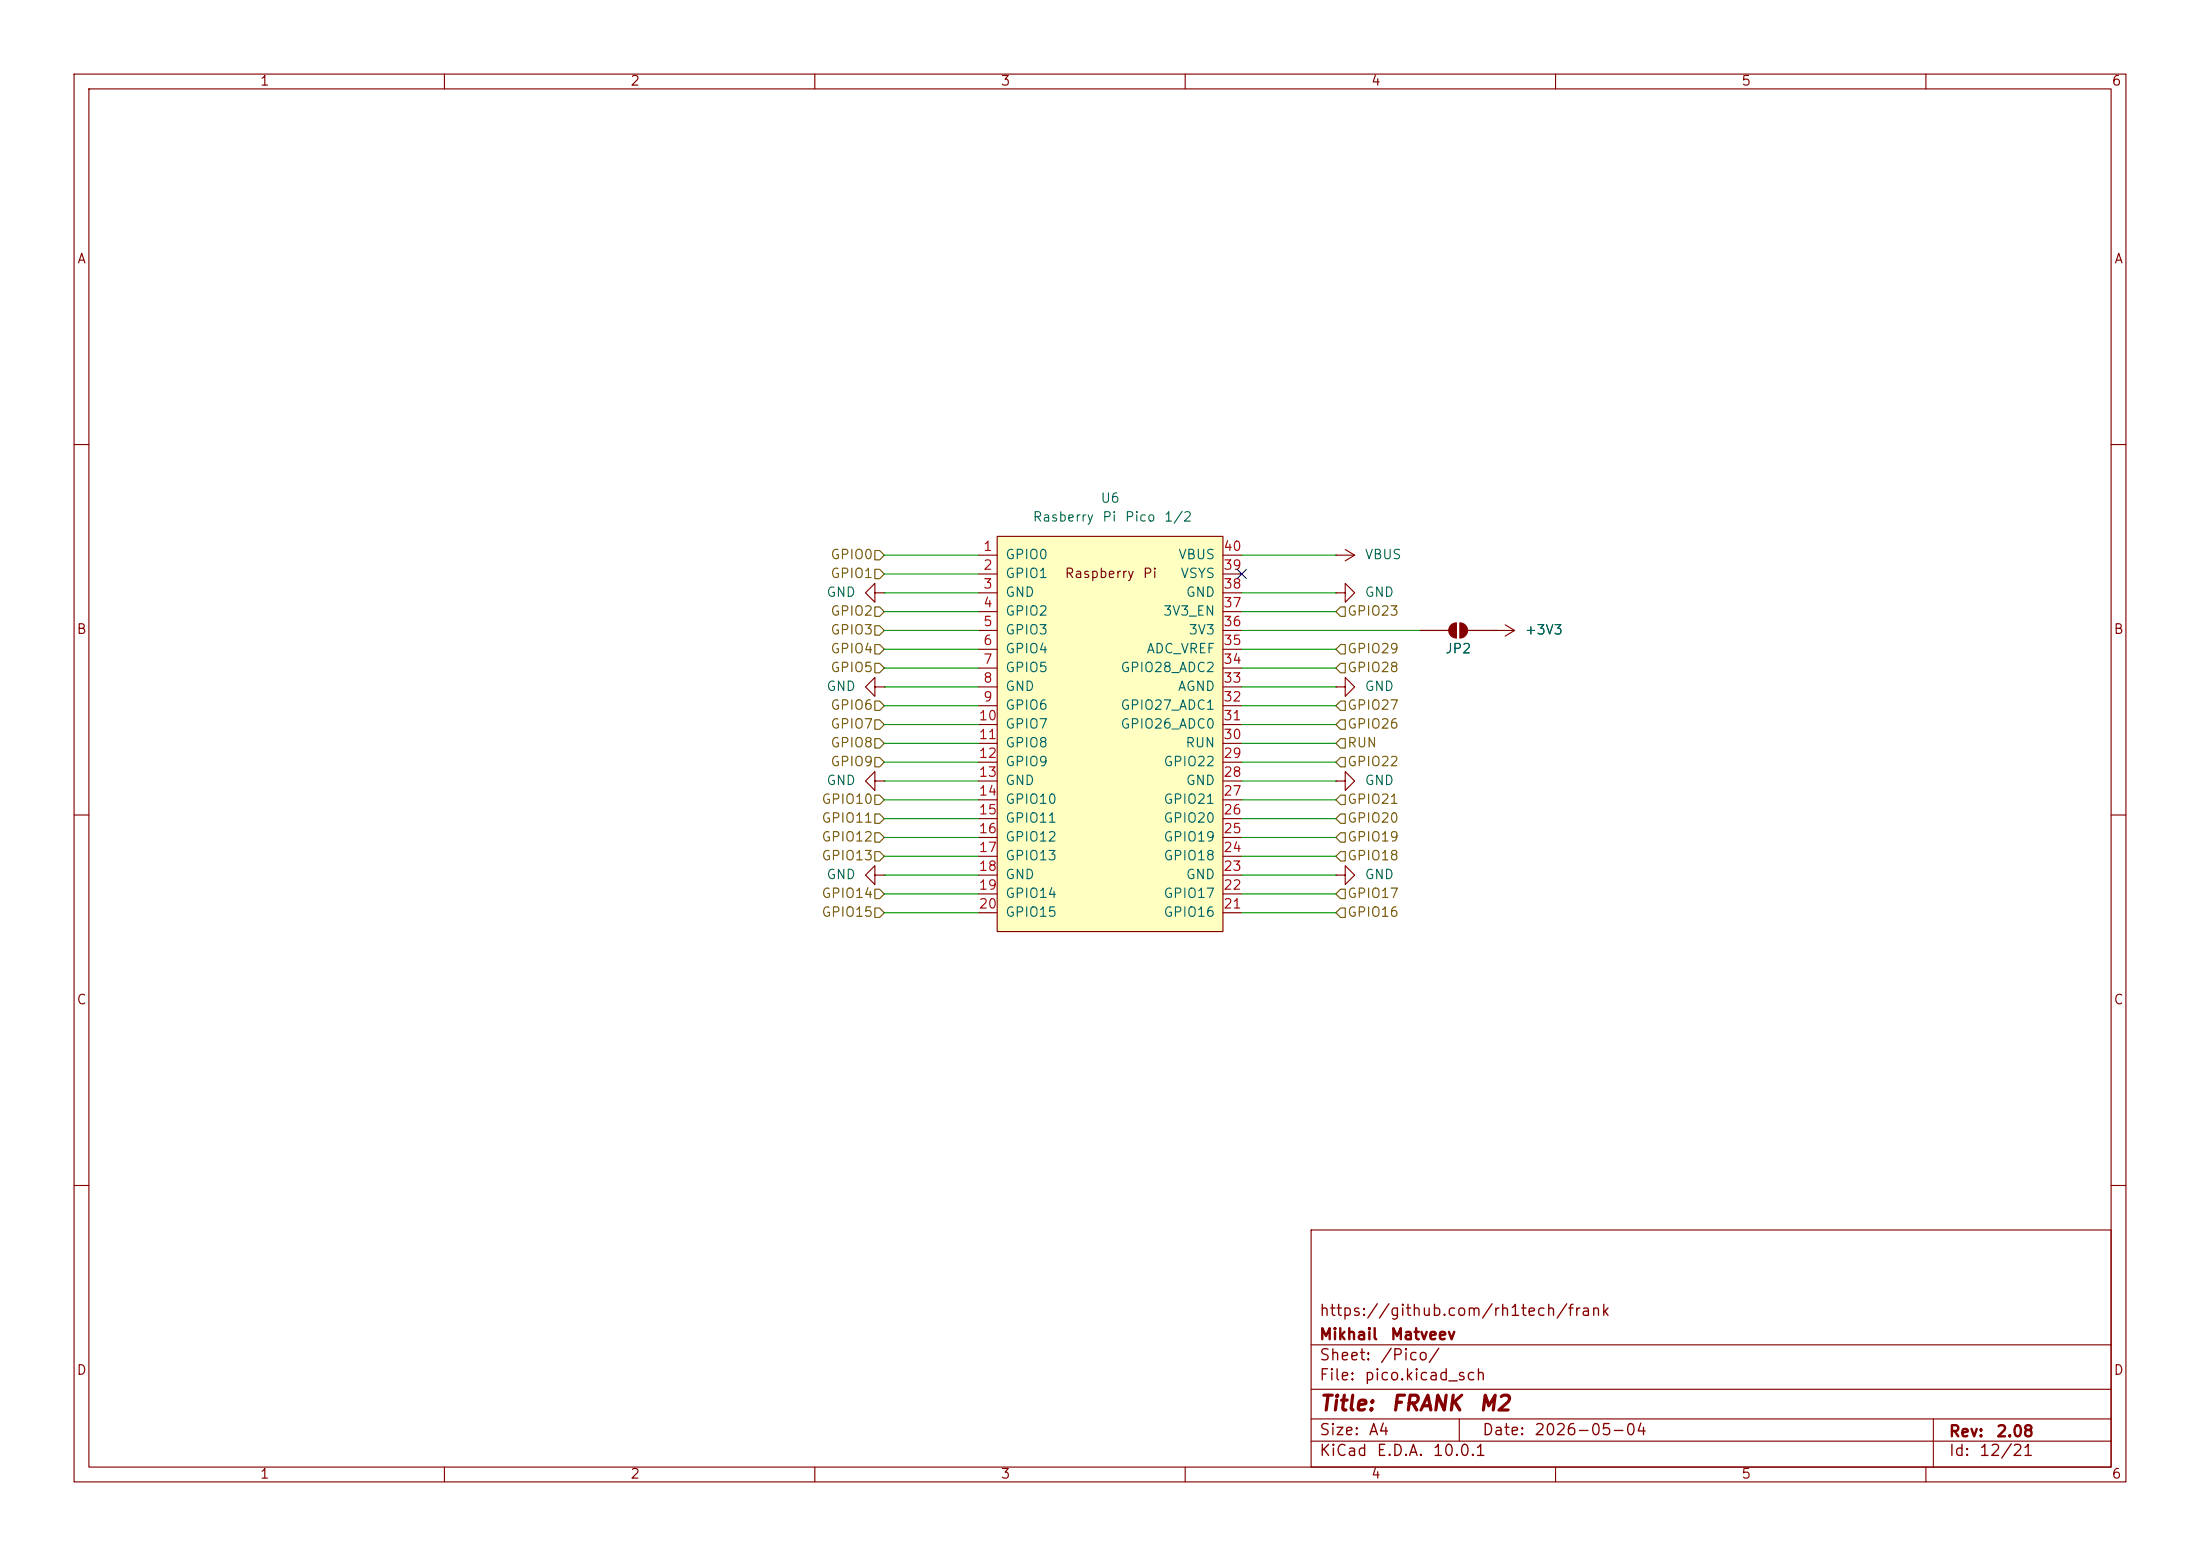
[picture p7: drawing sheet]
(kicad_sch
 (version 20260306)
 (generator "eeschema")
 (generator_version "10.0")
 (paper "A4")
 (title_block
  (title "${NAME} ${MODEL}")
  (date "${DATE}")
  (rev "${VERSION}")
  (company "Mikhail Matveev")
  (comment 1 "https://github.com/rh1tech/frank"))
 (lib_symbols
  (symbol "FRANK:Pico"
   (pin_names
    (offset 1.016)) (exclude_from_sim no) (in_bom yes) (on_board yes)
   (in_pos_files yes)
   (duplicate_pin_numbers_are_jumpers no)
   (property "Reference" "RP1" (at 0 31.75 0) (show_name no) (do_not_autoplace no) (effects (font (size 1.27 1.27))))
   (property "Value" "Pico 2" (at 0 29.21 0) (show_name no) (do_not_autoplace no) (effects (font (size 1.27 1.27))))
   (property "Footprint" "FRANK:RaspberryPi_Pico" (at 0 0 90) (show_name no) (do_not_autoplace no) (hide yes) (effects (font (size 1.27 1.27))))
   (property "Datasheet" "" (at 0 0 0) (show_name no) (do_not_autoplace no) (hide yes) (effects (font (size 1.27 1.27))))
   (property "Description" "" (at 0 0 0) (show_name no) (do_not_autoplace no) (hide yes) (effects (font (size 1.27 1.27))))
   (symbol "Pico_0_0"
    (text "Raspberry Pi" (at 0 21.59 0) (effects (font (size 1.27 1.27)))))
   (symbol "Pico_0_1"
    (rectangle (start -15.24 26.67) (end 15.24 -26.67) (stroke (width 0) (type solid)) (fill (type background))))
   (symbol "Pico_1_1"
    (pin bidirectional line (at -17.78 24.13 0) (length 2.54) (name "GPIO0" (effects (font (size 1.27 1.27)))) (number "1" (effects (font (size 1.27 1.27)))))
    (pin bidirectional line (at -17.78 21.59 0) (length 2.54) (name "GPIO1" (effects (font (size 1.27 1.27)))) (number "2" (effects (font (size 1.27 1.27)))))
    (pin power_in line (at -17.78 19.05 0) (length 2.54) (name "GND" (effects (font (size 1.27 1.27)))) (number "3" (effects (font (size 1.27 1.27)))))
    (pin bidirectional line (at -17.78 16.51 0) (length 2.54) (name "GPIO2" (effects (font (size 1.27 1.27)))) (number "4" (effects (font (size 1.27 1.27)))))
    (pin bidirectional line (at -17.78 13.97 0) (length 2.54) (name "GPIO3" (effects (font (size 1.27 1.27)))) (number "5" (effects (font (size 1.27 1.27)))))
    (pin bidirectional line (at -17.78 11.43 0) (length 2.54) (name "GPIO4" (effects (font (size 1.27 1.27)))) (number "6" (effects (font (size 1.27 1.27)))))
    (pin bidirectional line (at -17.78 8.89 0) (length 2.54) (name "GPIO5" (effects (font (size 1.27 1.27)))) (number "7" (effects (font (size 1.27 1.27)))))
    (pin power_in line (at -17.78 6.35 0) (length 2.54) (name "GND" (effects (font (size 1.27 1.27)))) (number "8" (effects (font (size 1.27 1.27)))))
    (pin bidirectional line (at -17.78 3.81 0) (length 2.54) (name "GPIO6" (effects (font (size 1.27 1.27)))) (number "9" (effects (font (size 1.27 1.27)))))
    (pin bidirectional line (at -17.78 1.27 0) (length 2.54) (name "GPIO7" (effects (font (size 1.27 1.27)))) (number "10" (effects (font (size 1.27 1.27)))))
    (pin bidirectional line (at -17.78 -1.27 0) (length 2.54) (name "GPIO8" (effects (font (size 1.27 1.27)))) (number "11" (effects (font (size 1.27 1.27)))))
    (pin bidirectional line (at -17.78 -3.81 0) (length 2.54) (name "GPIO9" (effects (font (size 1.27 1.27)))) (number "12" (effects (font (size 1.27 1.27)))))
    (pin power_in line (at -17.78 -6.35 0) (length 2.54) (name "GND" (effects (font (size 1.27 1.27)))) (number "13" (effects (font (size 1.27 1.27)))))
    (pin bidirectional line (at -17.78 -8.89 0) (length 2.54) (name "GPIO10" (effects (font (size 1.27 1.27)))) (number "14" (effects (font (size 1.27 1.27)))))
    (pin bidirectional line (at -17.78 -11.43 0) (length 2.54) (name "GPIO11" (effects (font (size 1.27 1.27)))) (number "15" (effects (font (size 1.27 1.27)))))
    (pin bidirectional line (at -17.78 -13.97 0) (length 2.54) (name "GPIO12" (effects (font (size 1.27 1.27)))) (number "16" (effects (font (size 1.27 1.27)))))
    (pin bidirectional line (at -17.78 -16.51 0) (length 2.54) (name "GPIO13" (effects (font (size 1.27 1.27)))) (number "17" (effects (font (size 1.27 1.27)))))
    (pin power_in line (at -17.78 -19.05 0) (length 2.54) (name "GND" (effects (font (size 1.27 1.27)))) (number "18" (effects (font (size 1.27 1.27)))))
    (pin bidirectional line (at -17.78 -21.59 0) (length 2.54) (name "GPIO14" (effects (font (size 1.27 1.27)))) (number "19" (effects (font (size 1.27 1.27)))))
    (pin bidirectional line (at -17.78 -24.13 0) (length 2.54) (name "GPIO15" (effects (font (size 1.27 1.27)))) (number "20" (effects (font (size 1.27 1.27)))))
    (pin bidirectional line (at 17.78 -24.13 180) (length 2.54) (name "GPIO16" (effects (font (size 1.27 1.27)))) (number "21" (effects (font (size 1.27 1.27)))))
    (pin bidirectional line (at 17.78 -21.59 180) (length 2.54) (name "GPIO17" (effects (font (size 1.27 1.27)))) (number "22" (effects (font (size 1.27 1.27)))))
    (pin power_in line (at 17.78 -19.05 180) (length 2.54) (name "GND" (effects (font (size 1.27 1.27)))) (number "23" (effects (font (size 1.27 1.27)))))
    (pin bidirectional line (at 17.78 -16.51 180) (length 2.54) (name "GPIO18" (effects (font (size 1.27 1.27)))) (number "24" (effects (font (size 1.27 1.27)))))
    (pin bidirectional line (at 17.78 -13.97 180) (length 2.54) (name "GPIO19" (effects (font (size 1.27 1.27)))) (number "25" (effects (font (size 1.27 1.27)))))
    (pin bidirectional line (at 17.78 -11.43 180) (length 2.54) (name "GPIO20" (effects (font (size 1.27 1.27)))) (number "26" (effects (font (size 1.27 1.27)))))
    (pin bidirectional line (at 17.78 -8.89 180) (length 2.54) (name "GPIO21" (effects (font (size 1.27 1.27)))) (number "27" (effects (font (size 1.27 1.27)))))
    (pin power_in line (at 17.78 -6.35 180) (length 2.54) (name "GND" (effects (font (size 1.27 1.27)))) (number "28" (effects (font (size 1.27 1.27)))))
    (pin bidirectional line (at 17.78 -3.81 180) (length 2.54) (name "GPIO22" (effects (font (size 1.27 1.27)))) (number "29" (effects (font (size 1.27 1.27)))))
    (pin input line (at 17.78 -1.27 180) (length 2.54) (name "RUN" (effects (font (size 1.27 1.27)))) (number "30" (effects (font (size 1.27 1.27)))))
    (pin bidirectional line (at 17.78 1.27 180) (length 2.54) (name "GPIO26_ADC0" (effects (font (size 1.27 1.27)))) (number "31" (effects (font (size 1.27 1.27)))))
    (pin bidirectional line (at 17.78 3.81 180) (length 2.54) (name "GPIO27_ADC1" (effects (font (size 1.27 1.27)))) (number "32" (effects (font (size 1.27 1.27)))))
    (pin power_in line (at 17.78 6.35 180) (length 2.54) (name "AGND" (effects (font (size 1.27 1.27)))) (number "33" (effects (font (size 1.27 1.27)))))
    (pin bidirectional line (at 17.78 8.89 180) (length 2.54) (name "GPIO28_ADC2" (effects (font (size 1.27 1.27)))) (number "34" (effects (font (size 1.27 1.27)))))
    (pin unspecified line (at 17.78 11.43 180) (length 2.54) (name "ADC_VREF" (effects (font (size 1.27 1.27)))) (number "35" (effects (font (size 1.27 1.27)))))
    (pin output line (at 17.78 13.97 180) (length 2.54) (name "3V3" (effects (font (size 1.27 1.27)))) (number "36" (effects (font (size 1.27 1.27)))))
    (pin input line (at 17.78 16.51 180) (length 2.54) (name "3V3_EN" (effects (font (size 1.27 1.27)))) (number "37" (effects (font (size 1.27 1.27)))))
    (pin bidirectional line (at 17.78 19.05 180) (length 2.54) (name "GND" (effects (font (size 1.27 1.27)))) (number "38" (effects (font (size 1.27 1.27)))))
    (pin input line (at 17.78 21.59 180) (length 2.54) (name "VSYS" (effects (font (size 1.27 1.27)))) (number "39" (effects (font (size 1.27 1.27)))))
    (pin output line (at 17.78 24.13 180) (length 2.54) (name "VBUS" (effects (font (size 1.27 1.27)))) (number "40" (effects (font (size 1.27 1.27))))))
   (embedded_fonts no))
  (symbol "FRANK:SolderJumper_2_Open"
   (pin_numbers (hide yes))
   (pin_names
    (offset 0) (hide yes)) (exclude_from_sim no) (in_bom no) (on_board yes)
   (in_pos_files yes)
   (duplicate_pin_numbers_are_jumpers no)
   (property "Reference" "JP" (at 0 2.032 0) (show_name no) (do_not_autoplace no) (effects (font (size 1.27 1.27))))
   (property "Value" "SolderJumper_2_Open" (at 0 -2.54 0) (show_name no) (do_not_autoplace no) (effects (font (size 1.27 1.27))))
   (property "Footprint" "" (at 0 0 0) (show_name no) (do_not_autoplace no) (hide yes) (effects (font (size 1.27 1.27))))
   (property "Datasheet" "" (at 0 -7.62 0) (show_name no) (do_not_autoplace no) (hide yes) (effects (font (size 1.27 1.27))))
   (property "Description" "Solder Jumper, 2-pole, open" (at 0 -5.08 0) (show_name no) (do_not_autoplace no) (hide yes) (effects (font (size 1.27 1.27))))
   (symbol "SolderJumper_2_Open_0_1"
    (polyline (pts (xy -0.254 1.016) (xy -0.254 -1.016)) (stroke (width 0.1524) (type default)) (fill (type none)))
    (arc (start -0.254 -1.016) (mid -1.2656 0) (end -0.254 1.016) (stroke (width 0.1524) (type default)) (fill (type outline)))
    (arc (start 0.254 1.016) (mid 1.2656 0) (end 0.254 -1.016) (stroke (width 0.1524) (type default)) (fill (type outline)))
    (polyline (pts (xy 0.254 1.016) (xy 0.254 -1.016)) (stroke (width 0.1524) (type default)) (fill (type none))))
   (symbol "SolderJumper_2_Open_1_1"
    (pin passive line (at -5.08 0 0) (length 3.81) (name "A" (effects (font (size 1.27 1.27)))) (number "1" (effects (font (size 1.27 1.27)))))
    (pin passive line (at 5.08 0 180) (length 3.81) (name "B" (effects (font (size 1.27 1.27)))) (number "2" (effects (font (size 1.27 1.27))))))
   (embedded_fonts no))
  (symbol "power:+3V3"
   (power global)
   (pin_numbers (hide yes))
   (pin_names
    (offset 0) (hide yes)) (exclude_from_sim no) (in_bom yes) (on_board yes)
   (in_pos_files yes)
   (duplicate_pin_numbers_are_jumpers no)
   (property "Reference" "#PWR" (at 0 -3.81 0) (show_name no) (do_not_autoplace no) (hide yes) (effects (font (size 1.27 1.27))))
   (property "Value" "+3V3" (at 0 3.556 0) (show_name no) (do_not_autoplace no) (effects (font (size 1.27 1.27))))
   (property "Footprint" "" (at 0 0 0) (show_name no) (do_not_autoplace no) (hide yes) (effects (font (size 1.27 1.27))))
   (property "Datasheet" "" (at 0 0 0) (show_name no) (do_not_autoplace no) (hide yes) (effects (font (size 1.27 1.27))))
   (property "Description" "Power symbol creates a global label with name \"+3V3\"" (at 0 0 0) (show_name no) (do_not_autoplace no) (hide yes) (effects (font (size 1.27 1.27))))
   (symbol "+3V3_0_1"
    (polyline (pts (xy -0.762 1.27) (xy 0 2.54)) (stroke (width 0) (type default)) (fill (type none)))
    (polyline (pts (xy 0 2.54) (xy 0.762 1.27)) (stroke (width 0) (type default)) (fill (type none)))
    (polyline (pts (xy 0 0) (xy 0 2.54)) (stroke (width 0) (type default)) (fill (type none))))
   (symbol "+3V3_1_1"
    (pin power_in line (at 0 0 90) (length 0) (name "" (effects (font (size 1.27 1.27)))) (number "1" (effects (font (size 1.27 1.27))))))
   (embedded_fonts no))
  (symbol "power:GND"
   (power global)
   (pin_numbers (hide yes))
   (pin_names
    (offset 0) (hide yes)) (exclude_from_sim no) (in_bom yes) (on_board yes)
   (in_pos_files yes)
   (duplicate_pin_numbers_are_jumpers no)
   (property "Reference" "#PWR" (at 0 -6.35 0) (show_name no) (do_not_autoplace no) (hide yes) (effects (font (size 1.27 1.27))))
   (property "Value" "GND" (at 0 -3.81 0) (show_name no) (do_not_autoplace no) (effects (font (size 1.27 1.27))))
   (property "Footprint" "" (at 0 0 0) (show_name no) (do_not_autoplace no) (hide yes) (effects (font (size 1.27 1.27))))
   (property "Datasheet" "" (at 0 0 0) (show_name no) (do_not_autoplace no) (hide yes) (effects (font (size 1.27 1.27))))
   (property "Description" "Power symbol creates a global label with name \"GND\" , ground" (at 0 0 0) (show_name no) (do_not_autoplace no) (hide yes) (effects (font (size 1.27 1.27))))
   (symbol "GND_0_1"
    (polyline (pts (xy 0 0) (xy 0 -1.27) (xy 1.27 -1.27) (xy 0 -2.54) (xy -1.27 -1.27) (xy 0 -1.27)) (stroke (width 0) (type default)) (fill (type none))))
   (symbol "GND_1_1"
    (pin power_in line (at 0 0 270) (length 0) (name "" (effects (font (size 1.27 1.27)))) (number "1" (effects (font (size 1.27 1.27))))))
   (embedded_fonts no))
  (symbol "power:VBUS"
   (power global)
   (pin_numbers (hide yes))
   (pin_names
    (offset 0) (hide yes)) (exclude_from_sim no) (in_bom yes) (on_board yes)
   (in_pos_files yes)
   (duplicate_pin_numbers_are_jumpers no)
   (property "Reference" "#PWR" (at 0 -3.81 0) (show_name no) (do_not_autoplace no) (hide yes) (effects (font (size 1.27 1.27))))
   (property "Value" "VBUS" (at 0 3.556 0) (show_name no) (do_not_autoplace no) (effects (font (size 1.27 1.27))))
   (property "Footprint" "" (at 0 0 0) (show_name no) (do_not_autoplace no) (hide yes) (effects (font (size 1.27 1.27))))
   (property "Datasheet" "" (at 0 0 0) (show_name no) (do_not_autoplace no) (hide yes) (effects (font (size 1.27 1.27))))
   (property "Description" "Power symbol creates a global label with name \"VBUS\"" (at 0 0 0) (show_name no) (do_not_autoplace no) (hide yes) (effects (font (size 1.27 1.27))))
   (symbol "VBUS_0_1"
    (polyline (pts (xy -0.762 1.27) (xy 0 2.54)) (stroke (width 0) (type default)) (fill (type none)))
    (polyline (pts (xy 0 2.54) (xy 0.762 1.27)) (stroke (width 0) (type default)) (fill (type none)))
    (polyline (pts (xy 0 0) (xy 0 2.54)) (stroke (width 0) (type default)) (fill (type none))))
   (symbol "VBUS_1_1"
    (pin power_in line (at 0 0 90) (length 0) (name "" (effects (font (size 1.27 1.27)))) (number "1" (effects (font (size 1.27 1.27))))))
   (embedded_fonts no)))
 (no_connect
  (at 167.64 77.47))
 (wire
  (pts (xy 167.64 95.25) (xy 180.34 95.25))
  (stroke (width 0) (type default)))
 (wire
  (pts (xy 167.64 120.65) (xy 180.34 120.65))
  (stroke (width 0) (type default)))
 (wire
  (pts (xy 167.64 123.19) (xy 180.34 123.19))
  (stroke (width 0) (type default)))
 (wire
  (pts (xy 119.38 95.25) (xy 132.08 95.25))
  (stroke (width 0) (type default)))
 (wire
  (pts (xy 119.38 87.63) (xy 132.08 87.63))
  (stroke (width 0) (type default)))
 (wire
  (pts (xy 167.64 87.63) (xy 180.34 87.63))
  (stroke (width 0) (type default)))
 (wire
  (pts (xy 167.64 110.49) (xy 180.34 110.49))
  (stroke (width 0) (type default)))
 (wire
  (pts (xy 119.38 120.65) (xy 132.08 120.65))
  (stroke (width 0) (type default)))
 (wire
  (pts (xy 119.38 92.71) (xy 132.08 92.71))
  (stroke (width 0) (type default)))
 (wire
  (pts (xy 167.64 82.55) (xy 180.34 82.55))
  (stroke (width 0) (type default)))
 (wire
  (pts (xy 167.64 105.41) (xy 180.34 105.41))
  (stroke (width 0) (type default)))
 (wire
  (pts (xy 167.64 85.09) (xy 191.77 85.09))
  (stroke (width 0) (type default)))
 (wire
  (pts (xy 167.64 74.93) (xy 180.34 74.93))
  (stroke (width 0) (type default)))
 (wire
  (pts (xy 119.38 110.49) (xy 132.08 110.49))
  (stroke (width 0) (type default)))
 (wire
  (pts (xy 119.38 113.03) (xy 132.08 113.03))
  (stroke (width 0) (type default)))
 (wire
  (pts (xy 119.38 102.87) (xy 132.08 102.87))
  (stroke (width 0) (type default)))
 (wire
  (pts (xy 167.64 92.71) (xy 180.34 92.71))
  (stroke (width 0) (type default)))
 (wire
  (pts (xy 167.64 97.79) (xy 180.34 97.79))
  (stroke (width 0) (type default)))
 (wire
  (pts (xy 167.64 80.01) (xy 180.34 80.01))
  (stroke (width 0) (type default)))
 (wire
  (pts (xy 119.38 118.11) (xy 132.08 118.11))
  (stroke (width 0) (type default)))
 (wire
  (pts (xy 119.38 74.93) (xy 132.08 74.93))
  (stroke (width 0) (type default)))
 (wire
  (pts (xy 119.38 115.57) (xy 132.08 115.57))
  (stroke (width 0) (type default)))
 (wire
  (pts (xy 119.38 105.41) (xy 132.08 105.41))
  (stroke (width 0) (type default)))
 (wire
  (pts (xy 119.38 100.33) (xy 132.08 100.33))
  (stroke (width 0) (type default)))
 (wire
  (pts (xy 119.38 80.01) (xy 132.08 80.01))
  (stroke (width 0) (type default)))
 (wire
  (pts (xy 119.38 107.95) (xy 132.08 107.95))
  (stroke (width 0) (type default)))
 (wire
  (pts (xy 119.38 97.79) (xy 132.08 97.79))
  (stroke (width 0) (type default)))
 (wire
  (pts (xy 119.38 123.19) (xy 132.08 123.19))
  (stroke (width 0) (type default)))
 (wire
  (pts (xy 167.64 113.03) (xy 180.34 113.03))
  (stroke (width 0) (type default)))
 (wire
  (pts (xy 119.38 85.09) (xy 132.08 85.09))
  (stroke (width 0) (type default)))
 (wire
  (pts (xy 167.64 118.11) (xy 180.34 118.11))
  (stroke (width 0) (type default)))
 (wire
  (pts (xy 167.64 115.57) (xy 180.34 115.57))
  (stroke (width 0) (type default)))
 (wire
  (pts (xy 167.64 102.87) (xy 180.34 102.87))
  (stroke (width 0) (type default)))
 (wire
  (pts (xy 119.38 90.17) (xy 132.08 90.17))
  (stroke (width 0) (type default)))
 (wire
  (pts (xy 119.38 82.55) (xy 132.08 82.55))
  (stroke (width 0) (type default)))
 (wire
  (pts (xy 119.38 77.47) (xy 132.08 77.47))
  (stroke (width 0) (type default)))
 (wire
  (pts (xy 167.64 100.33) (xy 180.34 100.33))
  (stroke (width 0) (type default)))
 (wire
  (pts (xy 167.64 90.17) (xy 180.34 90.17))
  (stroke (width 0) (type default)))
 (wire
  (pts (xy 167.64 107.95) (xy 180.34 107.95))
  (stroke (width 0) (type default)))
 (hierarchical_label "GPIO19"
  (shape input)
  (at 180.34 113.03 0)
  (effects (font (size 1.27 1.27)) (justify left)))
 (hierarchical_label "GPIO22"
  (shape input)
  (at 180.34 102.87 0)
  (effects (font (size 1.27 1.27)) (justify left)))
 (hierarchical_label "GPIO8"
  (shape input)
  (at 119.38 100.33 180)
  (effects (font (size 1.27 1.27)) (justify right)))
 (hierarchical_label "GPIO14"
  (shape input)
  (at 119.38 120.65 180)
  (effects (font (size 1.27 1.27)) (justify right)))
 (hierarchical_label "GPIO16"
  (shape input)
  (at 180.34 123.19 0)
  (effects (font (size 1.27 1.27)) (justify left)))
 (hierarchical_label "GPIO2"
  (shape input)
  (at 119.38 82.55 180)
  (effects (font (size 1.27 1.27)) (justify right)))
 (hierarchical_label "GPIO13"
  (shape input)
  (at 119.38 115.57 180)
  (effects (font (size 1.27 1.27)) (justify right)))
 (hierarchical_label "GPIO29"
  (shape input)
  (at 180.34 87.63 0)
  (effects (font (size 1.27 1.27)) (justify left)))
 (hierarchical_label "GPIO28"
  (shape input)
  (at 180.34 90.17 0)
  (effects (font (size 1.27 1.27)) (justify left)))
 (hierarchical_label "GPIO26"
  (shape input)
  (at 180.34 97.79 0)
  (effects (font (size 1.27 1.27)) (justify left)))
 (hierarchical_label "GPIO17"
  (shape input)
  (at 180.34 120.65 0)
  (effects (font (size 1.27 1.27)) (justify left)))
 (hierarchical_label "GPIO12"
  (shape input)
  (at 119.38 113.03 180)
  (effects (font (size 1.27 1.27)) (justify right)))
 (hierarchical_label "GPIO10"
  (shape input)
  (at 119.38 107.95 180)
  (effects (font (size 1.27 1.27)) (justify right)))
 (hierarchical_label "GPIO1"
  (shape input)
  (at 119.38 77.47 180)
  (effects (font (size 1.27 1.27)) (justify right)))
 (hierarchical_label "GPIO4"
  (shape input)
  (at 119.38 87.63 180)
  (effects (font (size 1.27 1.27)) (justify right)))
 (hierarchical_label "GPIO21"
  (shape input)
  (at 180.34 107.95 0)
  (effects (font (size 1.27 1.27)) (justify left)))
 (hierarchical_label "GPIO11"
  (shape input)
  (at 119.38 110.49 180)
  (effects (font (size 1.27 1.27)) (justify right)))
 (hierarchical_label "GPIO6"
  (shape input)
  (at 119.38 95.25 180)
  (effects (font (size 1.27 1.27)) (justify right)))
 (hierarchical_label "GPIO27"
  (shape input)
  (at 180.34 95.25 0)
  (effects (font (size 1.27 1.27)) (justify left)))
 (hierarchical_label "GPIO0"
  (shape input)
  (at 119.38 74.93 180)
  (effects (font (size 1.27 1.27)) (justify right)))
 (hierarchical_label "GPIO3"
  (shape input)
  (at 119.38 85.09 180)
  (effects (font (size 1.27 1.27)) (justify right)))
 (hierarchical_label "GPIO7"
  (shape input)
  (at 119.38 97.79 180)
  (effects (font (size 1.27 1.27)) (justify right)))
 (hierarchical_label "GPIO23"
  (shape input)
  (at 180.34 82.55 0)
  (effects (font (size 1.27 1.27)) (justify left)))
 (hierarchical_label "GPIO20"
  (shape input)
  (at 180.34 110.49 0)
  (effects (font (size 1.27 1.27)) (justify left)))
 (hierarchical_label "GPIO9"
  (shape input)
  (at 119.38 102.87 180)
  (effects (font (size 1.27 1.27)) (justify right)))
 (hierarchical_label "GPIO5"
  (shape input)
  (at 119.38 90.17 180)
  (effects (font (size 1.27 1.27)) (justify right)))
 (hierarchical_label "RUN"
  (shape input)
  (at 180.34 100.33 0)
  (effects (font (size 1.27 1.27)) (justify left)))
 (hierarchical_label "GPIO15"
  (shape input)
  (at 119.38 123.19 180)
  (effects (font (size 1.27 1.27)) (justify right)))
 (hierarchical_label "GPIO18"
  (shape input)
  (at 180.34 115.57 0)
  (effects (font (size 1.27 1.27)) (justify left)))
 (symbol
  (lib_id "power:+3V3")
  (at 201.93 85.09 270)
  (unit 1)
  (body_style 1)
  (exclude_from_sim no)
  (in_bom yes)
  (on_board yes)
  (in_pos_files yes)
  (dnp no)
  (fields_autoplaced yes)
  (property "Reference" "#PWR070" (at 198.12 85.09 0) (hide yes) (show_name no) (do_not_autoplace no) (effects (font (size 1.27 1.27))))
  (property "Value" "+3V3" (at 205.74 85.0899 90) (show_name no) (do_not_autoplace no) (effects (font (size 1.27 1.27)) (justify left)))
  (property "Footprint" "" (at 201.93 85.09 0) (hide yes) (show_name no) (do_not_autoplace no) (effects (font (size 1.27 1.27))))
  (property "Datasheet" "" (at 201.93 85.09 0) (hide yes) (show_name no) (do_not_autoplace no) (effects (font (size 1.27 1.27))))
  (property "Description" "Power symbol creates a global label with name \"+3V3\"" (at 201.93 85.09 0) (hide yes) (show_name no) (do_not_autoplace no) (effects (font (size 1.27 1.27))))
  (pin "1")
  (instances (project "frank_m2" (path "" (reference "#PWR070") (unit 1)))))
 (symbol
  (lib_id "power:GND")
  (at 119.38 118.11 270)
  (unit 1)
  (body_style 1)
  (exclude_from_sim no)
  (in_bom yes)
  (on_board yes)
  (in_pos_files yes)
  (dnp no)
  (fields_autoplaced yes)
  (property "Reference" "#PWR064" (at 113.03 118.11 0) (hide yes) (show_name no) (do_not_autoplace no) (effects (font (size 1.27 1.27))))
  (property "Value" "GND" (at 115.57 118.1099 90) (show_name no) (do_not_autoplace no) (effects (font (size 1.27 1.27)) (justify right)))
  (property "Footprint" "" (at 119.38 118.11 0) (hide yes) (show_name no) (do_not_autoplace no) (effects (font (size 1.27 1.27))))
  (property "Datasheet" "" (at 119.38 118.11 0) (hide yes) (show_name no) (do_not_autoplace no) (effects (font (size 1.27 1.27))))
  (property "Description" "Power symbol creates a global label with name \"GND\" , ground" (at 119.38 118.11 0) (hide yes) (show_name no) (do_not_autoplace no) (effects (font (size 1.27 1.27))))
  (pin "1")
  (instances (project "38NJU24" (path "" (reference "#PWR046") (unit 1))) (project "frank_m2" (path "" (reference "#PWR064") (unit 1)))))
 (symbol
  (lib_id "power:GND")
  (at 119.38 92.71 270)
  (unit 1)
  (body_style 1)
  (exclude_from_sim no)
  (in_bom yes)
  (on_board yes)
  (in_pos_files yes)
  (dnp no)
  (fields_autoplaced yes)
  (property "Reference" "#PWR062" (at 113.03 92.71 0) (hide yes) (show_name no) (do_not_autoplace no) (effects (font (size 1.27 1.27))))
  (property "Value" "GND" (at 115.57 92.7099 90) (show_name no) (do_not_autoplace no) (effects (font (size 1.27 1.27)) (justify right)))
  (property "Footprint" "" (at 119.38 92.71 0) (hide yes) (show_name no) (do_not_autoplace no) (effects (font (size 1.27 1.27))))
  (property "Datasheet" "" (at 119.38 92.71 0) (hide yes) (show_name no) (do_not_autoplace no) (effects (font (size 1.27 1.27))))
  (property "Description" "Power symbol creates a global label with name \"GND\" , ground" (at 119.38 92.71 0) (hide yes) (show_name no) (do_not_autoplace no) (effects (font (size 1.27 1.27))))
  (pin "1")
  (instances (project "38NJU24" (path "" (reference "#PWR042") (unit 1))) (project "frank_m2" (path "" (reference "#PWR062") (unit 1)))))
 (symbol
  (lib_id "power:GND")
  (at 180.34 92.71 90)
  (unit 1)
  (body_style 1)
  (exclude_from_sim no)
  (in_bom yes)
  (on_board yes)
  (in_pos_files yes)
  (dnp no)
  (fields_autoplaced yes)
  (property "Reference" "#PWR067" (at 186.69 92.71 0) (hide yes) (show_name no) (do_not_autoplace no) (effects (font (size 1.27 1.27))))
  (property "Value" "GND" (at 184.15 92.7099 90) (show_name no) (do_not_autoplace no) (effects (font (size 1.27 1.27)) (justify right)))
  (property "Footprint" "" (at 180.34 92.71 0) (hide yes) (show_name no) (do_not_autoplace no) (effects (font (size 1.27 1.27))))
  (property "Datasheet" "" (at 180.34 92.71 0) (hide yes) (show_name no) (do_not_autoplace no) (effects (font (size 1.27 1.27))))
  (property "Description" "Power symbol creates a global label with name \"GND\" , ground" (at 180.34 92.71 0) (hide yes) (show_name no) (do_not_autoplace no) (effects (font (size 1.27 1.27))))
  (pin "1")
  (instances (project "38NJU24" (path "" (reference "#PWR043") (unit 1))) (project "frank_m2" (path "" (reference "#PWR067") (unit 1)))))
 (symbol
  (lib_id "FRANK:Pico")
  (at 149.86 99.06 0)
  (unit 1)
  (body_style 1)
  (exclude_from_sim no)
  (in_bom yes)
  (on_board yes)
  (in_pos_files yes)
  (dnp no)
  (fields_autoplaced yes)
  (property "Reference" "U6" (at 149.86 67.31 0) (show_name no) (do_not_autoplace no) (effects (font (size 1.27 1.27))))
  (property "Value" "Rasberry Pi Pico 1/2" (at 149.86 69.85 0) (show_name no) (do_not_autoplace no) (effects (font (size 1.27 1.27))))
  (property "Footprint" "FRANK:RaspberryPi_Pico" (at 149.86 99.06 90) (hide yes) (show_name no) (do_not_autoplace no) (effects (font (size 1.27 1.27))))
  (property "Datasheet" "https://files.waveshare.com/upload/f/fd/Rp2040_datasheet.pdf" (at 149.86 99.06 0) (hide yes) (show_name no) (do_not_autoplace no) (effects (font (size 1.27 1.27))))
  (property "Description" "" (at 149.86 99.06 0) (hide yes) (show_name no) (do_not_autoplace no) (effects (font (size 1.27 1.27))))
  (property "AliExpress" "https://www.aliexpress.com/item/1005004096147070.html" (at 149.86 99.06 0) (hide yes) (show_name no) (do_not_autoplace no) (effects (font (size 1.27 1.27))))
  (property "Height" "" (at 149.86 99.06 0) (hide yes) (show_name no) (do_not_autoplace no) (effects (font (size 1.27 1.27))))
  (property "Manufacturer_Name" "" (at 149.86 99.06 0) (hide yes) (show_name no) (do_not_autoplace no) (effects (font (size 1.27 1.27))))
  (property "Manufacturer_Part_Number" "" (at 149.86 99.06 0) (hide yes) (show_name no) (do_not_autoplace no) (effects (font (size 1.27 1.27))))
  (property "Mouser Part Number" "" (at 149.86 99.06 0) (hide yes) (show_name no) (do_not_autoplace no) (effects (font (size 1.27 1.27))))
  (property "Mouser Price/Stock" "" (at 149.86 99.06 0) (hide yes) (show_name no) (do_not_autoplace no) (effects (font (size 1.27 1.27))))
  (property "Sim.Device" "" (at 149.86 99.06 0) (hide yes) (show_name no) (do_not_autoplace no) (effects (font (size 1.27 1.27))))
  (pin "14")
  (pin "40")
  (pin "38")
  (pin "39")
  (pin "4")
  (pin "12")
  (pin "13")
  (pin "10")
  (pin "11")
  (pin "8")
  (pin "16")
  (pin "19")
  (pin "7")
  (pin "5")
  (pin "17")
  (pin "29")
  (pin "37")
  (pin "24")
  (pin "36")
  (pin "25")
  (pin "2")
  (pin "23")
  (pin "32")
  (pin "22")
  (pin "18")
  (pin "26")
  (pin "27")
  (pin "20")
  (pin "35")
  (pin "34")
  (pin "6")
  (pin "9")
  (pin "28")
  (pin "30")
  (pin "15")
  (pin "21")
  (pin "3")
  (pin "31")
  (pin "33")
  (pin "1")
  (instances (project "" (path "" (reference "RP1") (unit 1))) (project "frank_m2" (path "" (reference "U6") (unit 1)))))
 (symbol
  (lib_id "power:GND")
  (at 180.34 80.01 90)
  (unit 1)
  (body_style 1)
  (exclude_from_sim no)
  (in_bom yes)
  (on_board yes)
  (in_pos_files yes)
  (dnp no)
  (fields_autoplaced yes)
  (property "Reference" "#PWR066" (at 186.69 80.01 0) (hide yes) (show_name no) (do_not_autoplace no) (effects (font (size 1.27 1.27))))
  (property "Value" "GND" (at 184.15 80.0099 90) (show_name no) (do_not_autoplace no) (effects (font (size 1.27 1.27)) (justify right)))
  (property "Footprint" "" (at 180.34 80.01 0) (hide yes) (show_name no) (do_not_autoplace no) (effects (font (size 1.27 1.27))))
  (property "Datasheet" "" (at 180.34 80.01 0) (hide yes) (show_name no) (do_not_autoplace no) (effects (font (size 1.27 1.27))))
  (property "Description" "Power symbol creates a global label with name \"GND\" , ground" (at 180.34 80.01 0) (hide yes) (show_name no) (do_not_autoplace no) (effects (font (size 1.27 1.27))))
  (pin "1")
  (instances (project "38NJU24" (path "" (reference "#PWR041") (unit 1))) (project "frank_m2" (path "" (reference "#PWR066") (unit 1)))))
 (symbol
  (lib_id "power:GND")
  (at 180.34 118.11 90)
  (unit 1)
  (body_style 1)
  (exclude_from_sim no)
  (in_bom yes)
  (on_board yes)
  (in_pos_files yes)
  (dnp no)
  (fields_autoplaced yes)
  (property "Reference" "#PWR069" (at 186.69 118.11 0) (hide yes) (show_name no) (do_not_autoplace no) (effects (font (size 1.27 1.27))))
  (property "Value" "GND" (at 184.15 118.1099 90) (show_name no) (do_not_autoplace no) (effects (font (size 1.27 1.27)) (justify right)))
  (property "Footprint" "" (at 180.34 118.11 0) (hide yes) (show_name no) (do_not_autoplace no) (effects (font (size 1.27 1.27))))
  (property "Datasheet" "" (at 180.34 118.11 0) (hide yes) (show_name no) (do_not_autoplace no) (effects (font (size 1.27 1.27))))
  (property "Description" "Power symbol creates a global label with name \"GND\" , ground" (at 180.34 118.11 0) (hide yes) (show_name no) (do_not_autoplace no) (effects (font (size 1.27 1.27))))
  (pin "1")
  (instances (project "38NJU24" (path "" (reference "#PWR047") (unit 1))) (project "frank_m2" (path "" (reference "#PWR069") (unit 1)))))
 (symbol
  (lib_id "power:GND")
  (at 119.38 80.01 270)
  (unit 1)
  (body_style 1)
  (exclude_from_sim no)
  (in_bom yes)
  (on_board yes)
  (in_pos_files yes)
  (dnp no)
  (fields_autoplaced yes)
  (property "Reference" "#PWR061" (at 113.03 80.01 0) (hide yes) (show_name no) (do_not_autoplace no) (effects (font (size 1.27 1.27))))
  (property "Value" "GND" (at 115.57 80.0099 90) (show_name no) (do_not_autoplace no) (effects (font (size 1.27 1.27)) (justify right)))
  (property "Footprint" "" (at 119.38 80.01 0) (hide yes) (show_name no) (do_not_autoplace no) (effects (font (size 1.27 1.27))))
  (property "Datasheet" "" (at 119.38 80.01 0) (hide yes) (show_name no) (do_not_autoplace no) (effects (font (size 1.27 1.27))))
  (property "Description" "Power symbol creates a global label with name \"GND\" , ground" (at 119.38 80.01 0) (hide yes) (show_name no) (do_not_autoplace no) (effects (font (size 1.27 1.27))))
  (pin "1")
  (instances (project "38NJU24" (path "" (reference "#PWR040") (unit 1))) (project "frank_m2" (path "" (reference "#PWR061") (unit 1)))))
 (symbol
  (lib_id "power:VBUS")
  (at 180.34 74.93 270)
  (unit 1)
  (body_style 1)
  (exclude_from_sim no)
  (in_bom yes)
  (on_board yes)
  (in_pos_files yes)
  (dnp no)
  (fields_autoplaced yes)
  (property "Reference" "#PWR065" (at 176.53 74.93 0) (hide yes) (show_name no) (do_not_autoplace no) (effects (font (size 1.27 1.27))))
  (property "Value" "VBUS" (at 184.15 74.9299 90) (show_name no) (do_not_autoplace no) (effects (font (size 1.27 1.27)) (justify left)))
  (property "Footprint" "" (at 180.34 74.93 0) (hide yes) (show_name no) (do_not_autoplace no) (effects (font (size 1.27 1.27))))
  (property "Datasheet" "" (at 180.34 74.93 0) (hide yes) (show_name no) (do_not_autoplace no) (effects (font (size 1.27 1.27))))
  (property "Description" "Power symbol creates a global label with name \"VBUS\"" (at 180.34 74.93 0) (hide yes) (show_name no) (do_not_autoplace no) (effects (font (size 1.27 1.27))))
  (pin "1")
  (instances (project "38NJU24" (path "" (reference "#PWR039") (unit 1))) (project "frank_m2" (path "" (reference "#PWR065") (unit 1)))))
 (symbol
  (lib_id "FRANK:SolderJumper_2_Open")
  (at 196.85 85.09 0)
  (unit 1)
  (body_style 1)
  (exclude_from_sim no)
  (in_bom yes)
  (on_board yes)
  (in_pos_files yes)
  (dnp no)
  (property "Reference" "JP2" (at 196.85 87.63 0) (show_name no) (do_not_autoplace no) (effects (font (size 1.27 1.27))))
  (property "Value" "3V3 Jumper" (at 197.358 87.63 0) (hide yes) (show_name no) (do_not_autoplace no) (effects (font (size 1.27 1.27))))
  (property "Footprint" "FRANK:Jumper_Solder" (at 196.85 85.09 0) (hide yes) (show_name no) (do_not_autoplace no) (effects (font (size 1.27 1.27))))
  (property "Datasheet" "" (at 196.85 85.09 0) (hide yes) (show_name no) (do_not_autoplace no) (effects (font (size 1.27 1.27))))
  (property "Description" "Solder Jumper, 2-pole, open" (at 196.85 85.09 0) (hide yes) (show_name no) (do_not_autoplace no) (effects (font (size 1.27 1.27))))
  (property "AliExpress" "https://www.aliexpress.com/item/1005006454399822.html" (at 196.85 85.09 0) (hide yes) (show_name no) (do_not_autoplace no) (effects (font (size 1.27 1.27))))
  (property "Height" "" (at 196.85 85.09 0) (hide yes) (show_name no) (do_not_autoplace no) (effects (font (size 1.27 1.27))))
  (property "Manufacturer_Name" "" (at 196.85 85.09 0) (hide yes) (show_name no) (do_not_autoplace no) (effects (font (size 1.27 1.27))))
  (property "Manufacturer_Part_Number" "" (at 196.85 85.09 0) (hide yes) (show_name no) (do_not_autoplace no) (effects (font (size 1.27 1.27))))
  (property "Mouser Part Number" "" (at 196.85 85.09 0) (hide yes) (show_name no) (do_not_autoplace no) (effects (font (size 1.27 1.27))))
  (property "Mouser Price/Stock" "" (at 196.85 85.09 0) (hide yes) (show_name no) (do_not_autoplace no) (effects (font (size 1.27 1.27))))
  (property "Sim.Device" "" (at 196.85 85.09 0) (hide yes) (show_name no) (do_not_autoplace no) (effects (font (size 1.27 1.27))))
  (pin "1")
  (pin "2")
  (instances (project "frank_m2" (path "" (reference "JP2") (unit 1)))))
 (symbol
  (lib_id "power:GND")
  (at 119.38 105.41 270)
  (unit 1)
  (body_style 1)
  (exclude_from_sim no)
  (in_bom yes)
  (on_board yes)
  (in_pos_files yes)
  (dnp no)
  (fields_autoplaced yes)
  (property "Reference" "#PWR063" (at 113.03 105.41 0) (hide yes) (show_name no) (do_not_autoplace no) (effects (font (size 1.27 1.27))))
  (property "Value" "GND" (at 115.57 105.4099 90) (show_name no) (do_not_autoplace no) (effects (font (size 1.27 1.27)) (justify right)))
  (property "Footprint" "" (at 119.38 105.41 0) (hide yes) (show_name no) (do_not_autoplace no) (effects (font (size 1.27 1.27))))
  (property "Datasheet" "" (at 119.38 105.41 0) (hide yes) (show_name no) (do_not_autoplace no) (effects (font (size 1.27 1.27))))
  (property "Description" "Power symbol creates a global label with name \"GND\" , ground" (at 119.38 105.41 0) (hide yes) (show_name no) (do_not_autoplace no) (effects (font (size 1.27 1.27))))
  (pin "1")
  (instances (project "38NJU24" (path "" (reference "#PWR044") (unit 1))) (project "frank_m2" (path "" (reference "#PWR063") (unit 1)))))
 (symbol
  (lib_id "power:GND")
  (at 180.34 105.41 90)
  (unit 1)
  (body_style 1)
  (exclude_from_sim no)
  (in_bom yes)
  (on_board yes)
  (in_pos_files yes)
  (dnp no)
  (fields_autoplaced yes)
  (property "Reference" "#PWR068" (at 186.69 105.41 0) (hide yes) (show_name no) (do_not_autoplace no) (effects (font (size 1.27 1.27))))
  (property "Value" "GND" (at 184.15 105.4099 90) (show_name no) (do_not_autoplace no) (effects (font (size 1.27 1.27)) (justify right)))
  (property "Footprint" "" (at 180.34 105.41 0) (hide yes) (show_name no) (do_not_autoplace no) (effects (font (size 1.27 1.27))))
  (property "Datasheet" "" (at 180.34 105.41 0) (hide yes) (show_name no) (do_not_autoplace no) (effects (font (size 1.27 1.27))))
  (property "Description" "Power symbol creates a global label with name \"GND\" , ground" (at 180.34 105.41 0) (hide yes) (show_name no) (do_not_autoplace no) (effects (font (size 1.27 1.27))))
  (pin "1")
  (instances (project "38NJU24" (path "" (reference "#PWR045") (unit 1))) (project "frank_m2" (path "" (reference "#PWR068") (unit 1))))))
